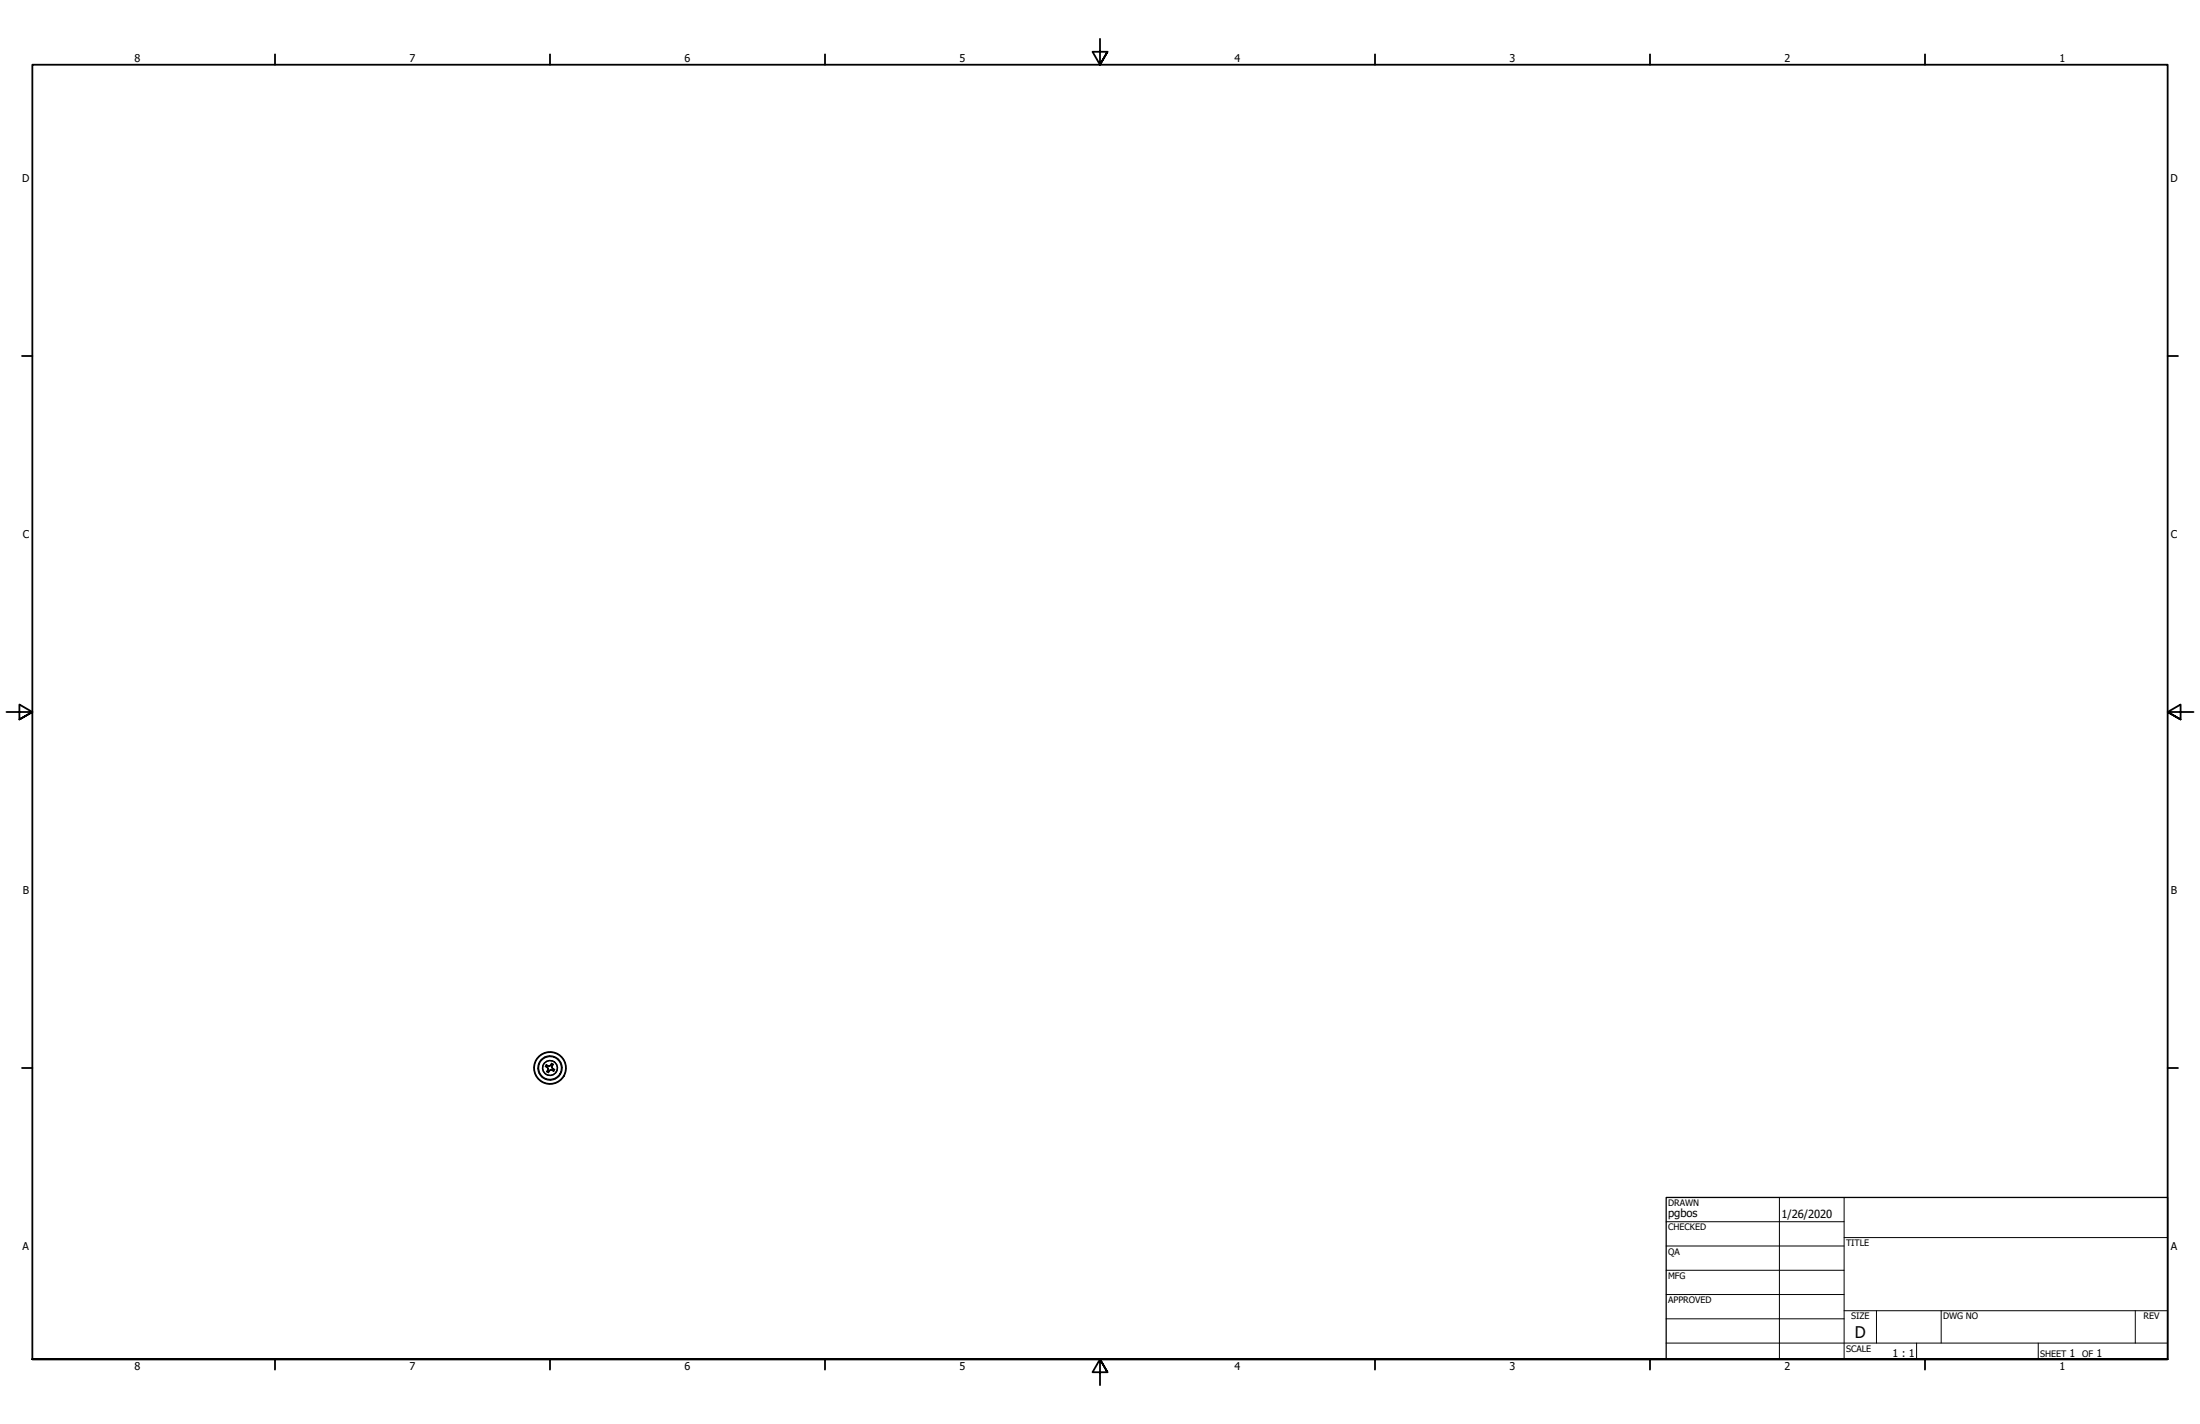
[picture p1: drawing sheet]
<svg xmlns="http://www.w3.org/2000/svg" width="864mm" height="559mm" viewBox="0 0 864 559" stroke-linecap="round" stroke-linejoin="round" font-family="sans-serif">
<!-- layer: Visible (ANSI) -->
<g fill="none" stroke="#000" stroke-width=".51">
<path d="M211.4 419.3l-.2 .1M211.4 417.5l.2 .2M212.4 415.9l.2 .1M213.8 414.8l.1 .3M214.1 418.5l1 .8-.5 1.2M214.1 418.5h.4M214.5 417.8l1.2 .5 .4-.4M214.5 417.8l.2 .4M214.5 417.8l-.4 .7M214.5 418.5l.7 .8-.2 1M214.8 418.2l-.3 .3M214.8 418.7l-.1 .2"/>
<path d="M215 419.9h.2M215.1 418.2v.2M215.2 419.3h-.1M215.6 414.4l.1 .2M215.7 418.3v.1M216.1 419.8v.1M216.1 417.9l.2 .1M216.5 417.7l-.8 .7-1-.2M216.5 417.7l.3 .2M216.5 417.3l-.4 .6M216.5 417.3v.4M216.5 417.3l.7 .4"/>
<path d="M216.6 418.9l.5 .4M216.6 418.3l.1 .6M216.7 419.8v.2M216.8 417.9v.4M217 419.5l.3 .2M217.2 417.7l-.5 1.2 1 .8M217.2 417.7l-.4 .2M217.3 419.7h.4M217.3 419.7l-.2 .3M217.5 414.6l-.2 .2M217.7 419.7l-.4 .7M219.1 415.6l-.1 .2"/>
<path d="M220.2 417l-.3 .1M220.6 418.8l-.2 .1M211.9 421.1l-.3 .1M212.8 422.4l-.1 .2M214.5 423.4l-.2 .2M214.6 420.5l.7 .4M215 420.3l-.4 .2M215 420.2l.3 .3M215.3 420.5v.4M215.5 420.2l.2 .1M216.1 423.6l.1 .2M217.1 420l-1-.2-.8 .7"/>
<path d="M217.1 420l.2 .4M217.3 420.4l-1.2-.5-.8 1M217.9 423.1l.1 .3M219.2 422.2l.2 .1M220.2 420.5l.2 .2"/>
<circle cx="215.9" cy="419.1" r="4.7"/>
<circle cx="215.9" cy="419.1" r="2.96"/>
<circle cx="215.9" cy="419.1" r="4.5"/>
<circle cx="215.9" cy="419.1" r="6.4"/>
<circle cx="215.9" cy="419.1" r="6.2"/>
<circle cx="215.9" cy="419.1" r="2.86"/>
</g>
<!-- layer: Border (ANSI) -->
<g fill="none" stroke="#000" stroke-width=".71">
<path d="M431.8 15.2v10.2l-2.9-5.1h5.8l-2.9 5.1 2.9-5.1M107.9 21.3v4.1M215.9 21.3v4.1M323.8 21.3v4.1M539.8 21.3v4.1M647.7 21.3v4.1M755.6 21.3v4.1M8.6 139.7h4.1M850.9 139.7h4.1M2.5 279.4h10.2l-5.1-2.9v5.8l5.1-2.9-5.1 2.9M861.1 279.4h-10.2l5.1-2.9v5.8l-5.1-2.9 5.1 2.9M8.6 419.1h4.1"/>
<path d="M850.9 419.1h4.1M12.7 533.4v-508h838.2v508h-838.2h838.2M107.9 533.4v4.1M215.9 533.4v4.1M323.8 533.4v4.1M434.7 538.5l-2.9-5.1 2.9 5.1h-5.8l2.9-5.1v10.2M539.8 533.4v4.1M647.7 533.4v4.1M755.6 533.4v4.1"/>
</g>
<!-- layer: Title (ANSI) -->
<g fill="none" stroke="#000" stroke-width=".39">
<path d="M654 479.4h69.9M698.5 469.9v63.5M723.9 469.9v63.5M654 488.9h69.9M654 498.5h69.9M723.9 485.6h127M654 508h69.9M654 517.5h69.9M723.9 514.3h127M736.6 514.3v12.7M762 514.3v12.7M838.2 514.3v12.7"/>
<path d="M654 527h196.9M752.3 527v6.4M800.1 527v6.4"/>
</g>
<path d="M654 469.9h196.9v63.5h-196.9z" fill="none" stroke="#000" stroke-width=".51"/>
<text font-size="6.3" x="728.1" y="524.9">D</text>
<g font-size="4.4">
<text x="654.8" y="477.8">pgbos</text>
<text x="699.3" y="478">1/26/2020</text>
</g>
<g font-size="4.2">
<text x="52.8" y="24.4">8</text>
<text x="160.8" y="24.4">7</text>
<text x="268.7" y="24.4">6</text>
<text x="376.7" y="24.4">5</text>
<text x="484.6" y="24.4">4</text>
<text x="592.6" y="24.4">3</text>
<text x="700.5" y="24.4">2</text>
<text x="808.5" y="24.4">1</text>
<text x="8.7" y="71.4">D</text>
<text x="852" y="71.4">D</text>
<text x="8.9" y="211.1">C</text>
<text x="852.2" y="211.1">C</text>
<text x="8.9" y="350.8">B</text>
<text x="852.2" y="350.8">B</text>
<text x="8.9" y="490.5">A</text>
<text x="852.2" y="490.5">A</text>
<text x="742.9" y="532.6">1 : 1</text>
<text x="812.4" y="532.6">1</text>
<text x="822.9" y="532.6">1</text>
<text x="52.8" y="537.5">8</text>
<text x="160.8" y="537.5">7</text>
<text x="268.7" y="537.5">6</text>
<text x="376.7" y="537.5">5</text>
<text x="484.6" y="537.5">4</text>
<text x="592.6" y="537.5">3</text>
<text x="700.5" y="537.5">2</text>
<text x="808.5" y="537.5">1</text>
</g>
<g font-size="3.5">
<text x="654.8" y="473.2">DRAWN</text>
<text x="654.8" y="482.8">CHECKED</text>
<text x="724.7" y="488.9">TITLE</text>
<text x="654.8" y="492.3">QA</text>
<text x="654.8" y="501.8">MFG</text>
<text x="654.8" y="511.4">APPROVED</text>
<text x="726.7" y="517.7">SIZE</text>
<text x="762.8" y="517.7">DWG NO</text>
<text x="841.4" y="517.7">REV</text>
<text x="724.7" y="530.4">SCALE</text>
<text x="800.9" y="532.6">SHEET</text>
<text x="817.3" y="532.6">OF</text>
</g>
</svg>
